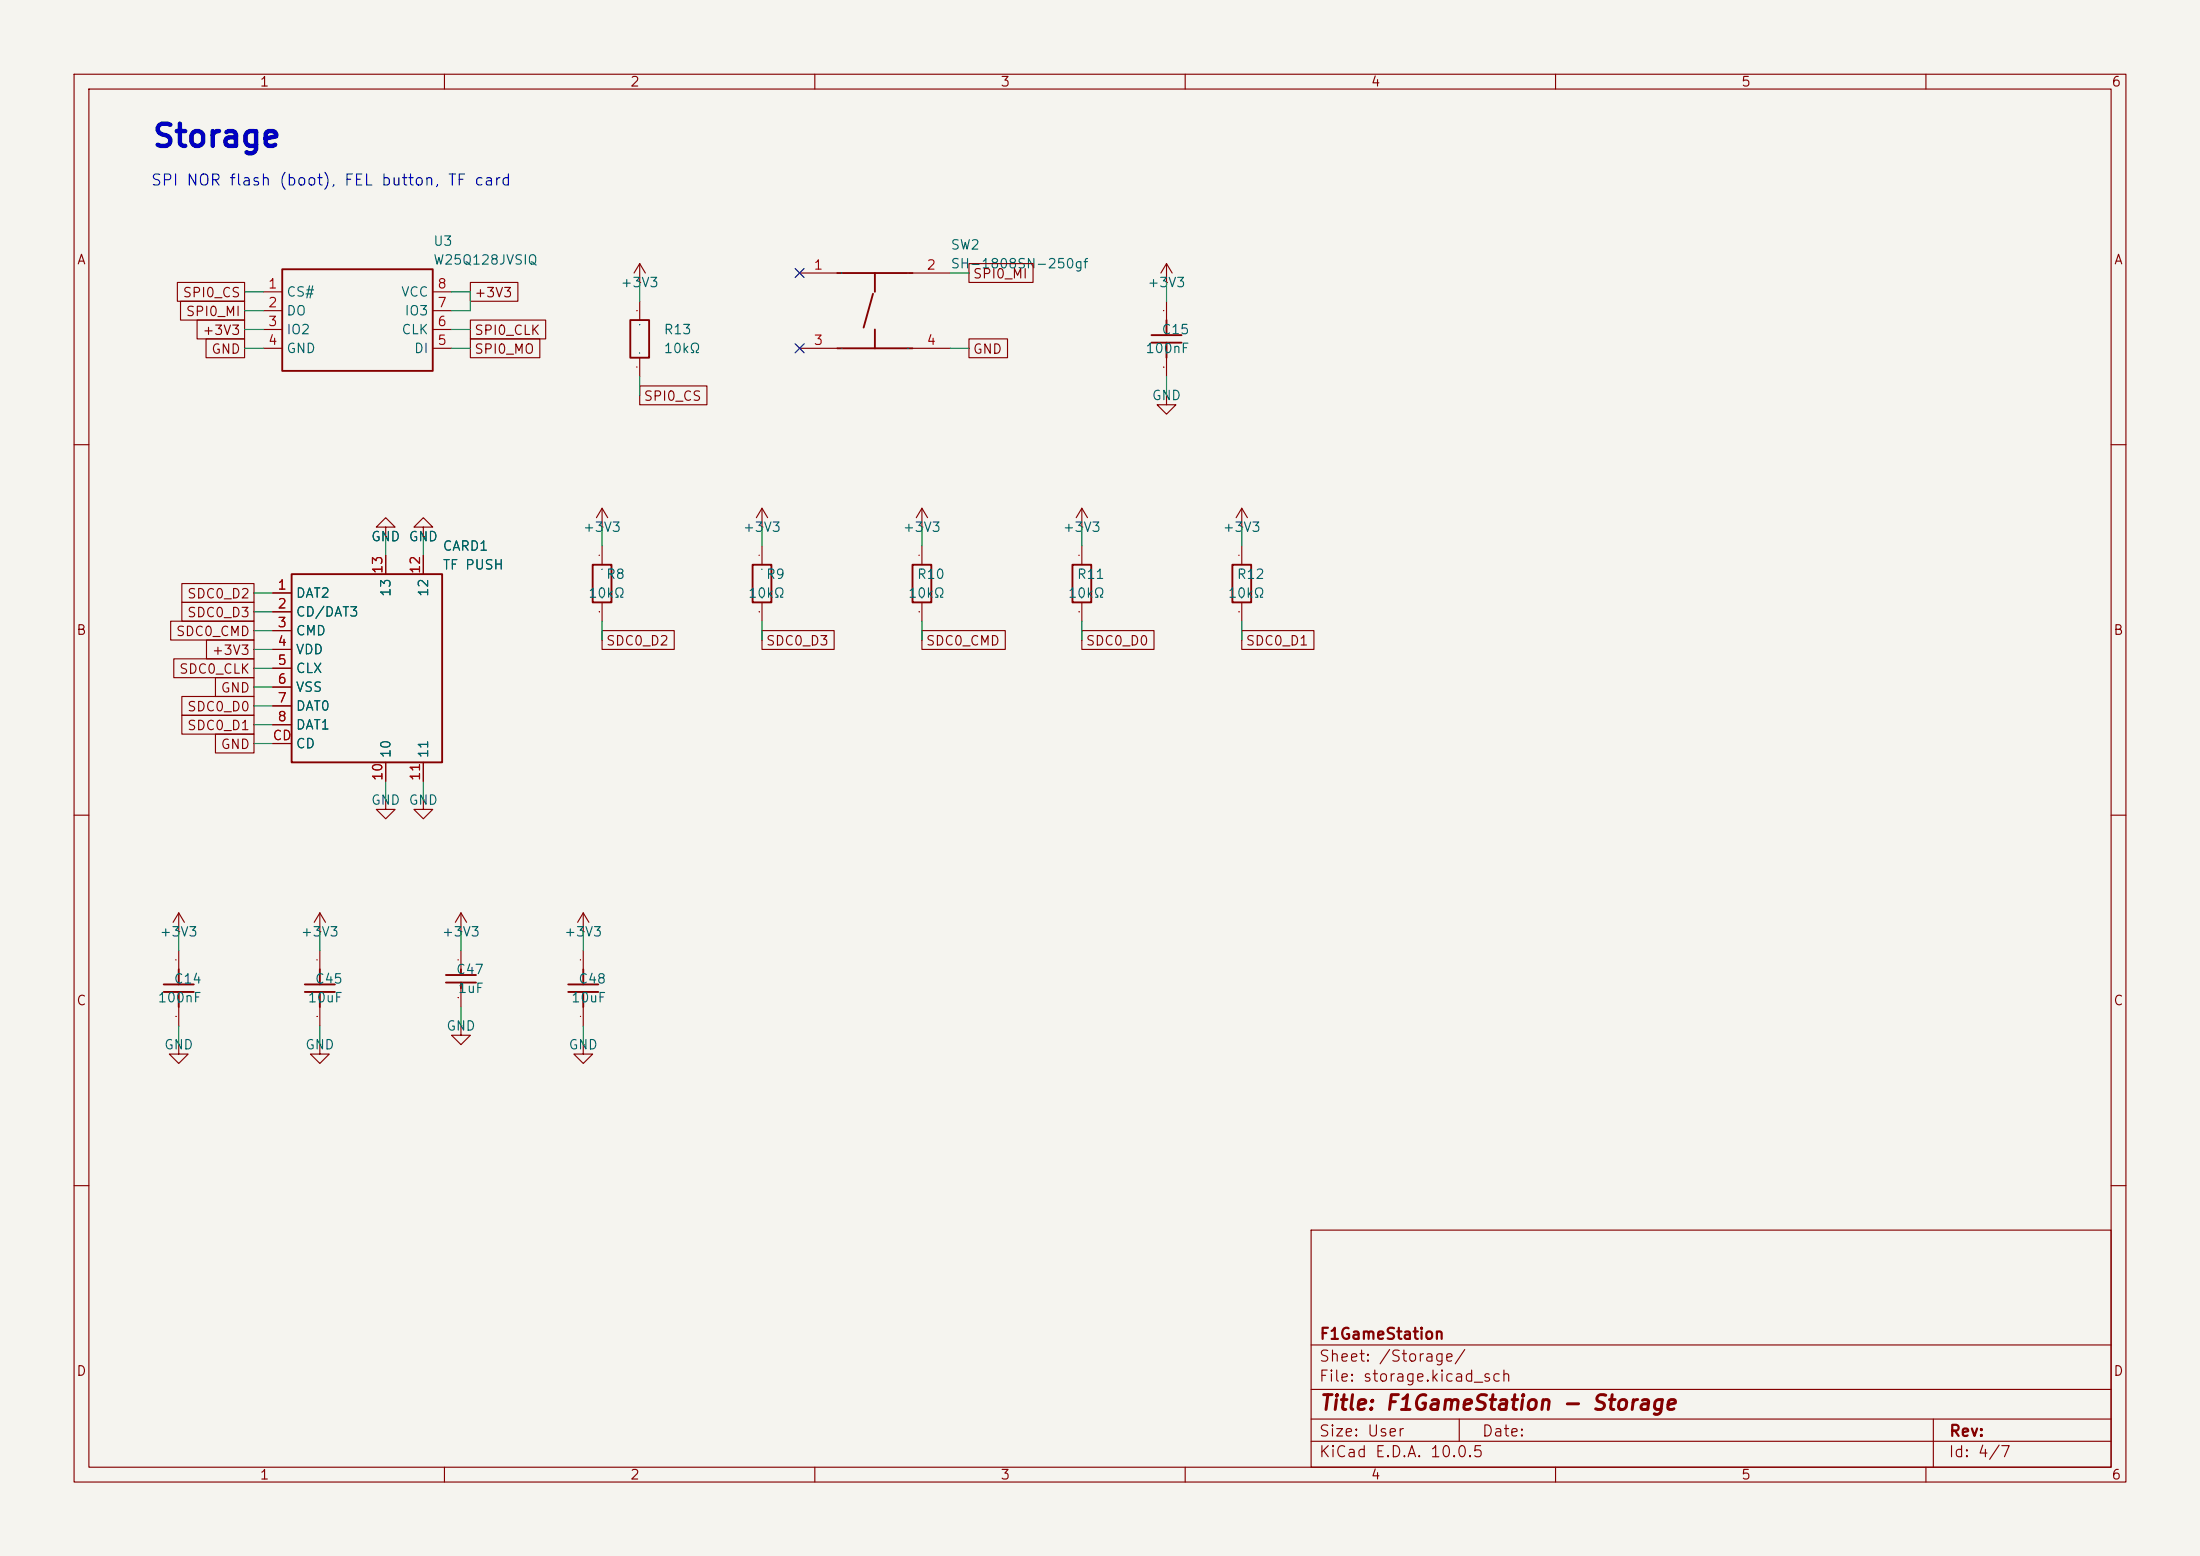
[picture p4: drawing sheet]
<svg xmlns="http://www.w3.org/2000/svg" width="297mm" height="210mm" viewBox="0 0 297 210" stroke-linecap="round" stroke-linejoin="round" font-family="sans-serif">
<path d="M0 0h297v210h-297z" fill="#f5f4ef" stroke="#f5f4ef" stroke-width=".14"/>
<g fill="none" stroke="#840000" stroke-width=".15">
<path d="M10 10h277v190h-277zM12 12h273v186h-273zM60 10v2M110 10v2M160 10v2M210 10v2M260 10v2M23.9 38.1h9.1v2.6h-9.1zM35.6 39.4h2.5M58.4 39.4h2.6M63.5 38.1h6.4v2.6h-6.4zM86.4 38.1h.1"/>
<path d="M86.4 35.6l-.8 1.2M86.4 35.6l.7 1.2M86.4 35.6v2.5M107.9 36.8h5.1M123.2 36.8h5.1M130.8 35.6h8.7v2.5h-8.7zM157.5 38.1h.1M157.5 35.6l-.8 1.2M157.5 35.6l.7 1.2M157.5 35.6v2.5M24.4 40.7h8.6v2.5h-8.6zM26.6 43.2h6.4v2.5h-6.4z"/>
<path d="M27.8 45.7h5.2v2.6h-5.2zM35.6 41.9h2.5M35.6 44.5h2.5M35.6 47h2.5M58.4 41.9h2.6M58.4 44.5h2.6M58.4 47h2.6M63.5 45.7h9.4v2.6h-9.4zM63.5 43.2h10.2v2.5h-10.2zM86.4 52.1h9v2.5h-9zM86.4 40.7v2.5M86.4 48.3v2.5"/>
<path d="M107.9 47h5.1M123.2 47h5.1M130.8 45.7h5.2v2.6h-5.2zM157.5 53.4v1.2h1.2l-1.2 1.3-1.3-1.3h1.3M157.5 53.4h.1M157.5 40.7v2.5M157.5 48.3v2.5M10 60h2M24.5 78.8h9.8v2.5h-9.8zM52.1 71.1h1.2l-1.2-1.2-1.3 1.2h1.3v1.3M52.1 72.4h.1M52.1 74.9v2.6"/>
<path d="M57.1 71.1h1.3l-1.3-1.2-1.2 1.2h1.2v1.3M57.1 72.4h.1M57.1 74.9v2.6M81.3 71.1h.1M81.3 68.6l-.8 1.3M81.3 68.6l.7 1.3M81.3 68.6v2.5M81.3 73.7v2.5M102.9 71.1h.1M102.9 68.6l-.8 1.3M102.9 68.6l.7 1.3M102.9 68.6v2.5"/>
<path d="M102.9 73.7v2.5M124.5 71.1h.1M124.5 68.6l-.8 1.3M124.5 68.6l.7 1.3M124.5 68.6v2.5M124.5 73.7v2.5M146 71.1h.1M146 68.6v2.5M146 73.7v2.5M146 68.6l-.7 1.3M146 68.6l.8 1.3M167.6 71.1h.1"/>
<path d="M167.6 68.6v2.5M167.6 73.7v2.5M167.6 68.6l-.7 1.3M167.6 68.6l.8 1.3M285 60h2M23 83.8h11.3v2.6h-11.3zM23.5 88.9h10.8v2.6h-10.8zM24.5 96.5h9.8v2.6h-9.8zM24.5 94h9.8v2.5h-9.8zM24.5 81.3h9.8v2.5h-9.8zM27.9 86.4h6.4v2.5h-6.4zM29.1 91.5h5.2v2.5h-5.2z"/>
<path d="M29.1 99.1h5.2v2.5h-5.2zM36.8 80h2.6M36.8 82.6h2.6M36.8 85.1h2.6M36.8 87.6h2.6M36.8 90.2h2.6M36.8 92.7h2.6M36.8 95.3h2.6M36.8 97.8h2.6M81.3 85.1h9.7v2.5h-9.7zM81.3 81.3v2.5M102.9 85.1h9.7v2.5h-9.7z"/>
<path d="M102.9 81.3v2.5M124.5 85.1h11.2v2.5h-11.2zM124.5 81.3v2.5M146 85.1h9.8v2.5h-9.8zM146 81.3v2.5M167.6 85.1h9.8v2.5h-9.8zM167.6 81.3v2.5M10 110h2M36.8 100.3h2.6M52.1 108v1.2h1.2l-1.2 1.3-1.3-1.3h1.3M52.1 108h.1M52.1 102.9v2.5"/>
<path d="M57.1 108v1.2h1.3l-1.3 1.3-1.2-1.3h1.2M57.1 108h.1M57.1 102.9v2.5M285 110h2M24.1 125.7h.1M24.1 123.2l-.7 1.3M24.1 123.2l.8 1.3M24.1 123.2v2.5M24.1 128.3v2.5M24.1 135.9v2.5M43.2 125.7h.1M43.2 123.2l-.8 1.3"/>
<path d="M43.2 123.2l.7 1.3M43.2 123.2v2.5M43.2 128.3v2.5M43.2 135.9v2.5M62.2 125.7h.1M62.2 138.4v1.3h1.3l-1.3 1.3-1.2-1.3h1.2M62.2 138.4h.1M62.2 123.2l-.7 1.3M62.2 123.2l.8 1.3M62.2 123.2v2.5M62.2 128.3v2.5M62.2 133.4v2.5"/>
<path d="M78.7 125.7h.1M78.7 123.2l-.7 1.3M78.7 123.2l.8 1.3M78.7 123.2v2.5M78.7 128.3v2.5M78.7 135.9v2.5M24.1 141v1.3h1.3l-1.3 1.2-1.2-1.2h1.2M24.1 141h.1M43.2 141v1.3h1.2l-1.2 1.2-1.3-1.2h1.3M43.2 141h.1M78.7 141v1.3h1.3l-1.3 1.2-1.2-1.2h1.2M78.7 141h.1"/>
<path d="M10 160h2M177 166h108v32h-108zM285 160h2M60 198v2M110 198v2M160 198v2M177 194.5h108M177 191.5h108M177 187.5h108M177 181.5h108M197 191.5v3M210 198v2"/>
<path d="M260 198v2M261 191.5v6.5"/>
</g>
<g fill="none" stroke="#840000" stroke-width=".25">
<path d="M38.1 36.3h20.3v13.8h-20.3zM113 36.8h10.2M117.9 39.6l-1.3 4.6M118.1 36.8v2.6M85.1 43.2h2.5v5.1h-2.5zM113 47h10.2M118.1 44.5v2.5M155.4 46.2h4.1M155.4 45.2h4.1M157.5 43.2v2M157.5 46.2v2.1M39.4 77.5h20.3v25.4h-20.3z"/>
<path d="M80 76.2h2.5v5.1h-2.5zM101.6 76.2h2.5v5.1h-2.5zM123.2 76.2h2.5v5.1h-2.5zM144.8 76.2h2.5v5.1h-2.5zM166.4 76.2h2.5v5.1h-2.5zM22.1 133.9h4.1M22.1 132.9h4.1M24.1 130.8v2.1M24.1 133.9v2M41.1 133.9h4.1M41.1 132.9h4.1M43.2 130.8v2.1"/>
<path d="M43.2 133.9v2M60.2 132.6h4.1M60.2 131.6h4.1M62.2 130.8v.8M62.2 132.6v.8M76.7 133.9h4.1M76.7 132.9h4.1M78.7 130.8v2.1M78.7 133.9v2"/>
</g>
<g fill="none" stroke="#009600" stroke-width=".15">
<path d="M33 39.4h2.6M61 39.4h2.5v2.5h-2.5M86.4 38.1v2.6M128.3 36.8h2.5M157.5 38.1v2.6M33 47h2.6M33 41.9h2.6M33 44.5h2.6M61 47h2.5M61 44.5h2.5M86.4 50.8v2.6M128.3 47h2.5"/>
<path d="M157.5 50.8v2.6M52.1 72.4v2.5M57.1 72.4v2.5M81.3 71.1v2.6M102.9 71.1v2.6M124.5 71.1v2.6M146 71.1v2.6M167.6 71.1v2.6M34.3 85.1h2.5M34.3 87.6h2.5M34.3 90.2h2.5M34.3 92.7h2.5"/>
<path d="M34.3 95.3h2.5M34.3 97.8h2.5M34.3 82.6h2.5M34.3 80h2.5M81.3 83.8v2.6M102.9 83.8v2.6M124.5 83.8v2.6M146 83.8v2.6M167.6 83.8v2.6M34.3 100.3h2.5M52.1 105.4v2.6M57.1 105.4v2.6"/>
<path d="M24.1 125.7v2.6M24.1 138.4v2.6M43.2 125.7v2.6M43.2 138.4v2.6M62.2 125.7v2.6M62.2 135.9v2.5M78.7 125.7v2.6M78.7 138.4v2.6"/>
</g>
<path d="M107.3 36.2l1.3 1.3M108.6 36.2l-1.3 1.3M107.3 46.4l1.3 1.2M108.6 46.4l-1.3 1.2" fill="none" stroke="#000084" stroke-width=".15"/>
<text font-size="3" fill="#0000c2" x="20.4" y="20.6">Storage</text>
<text font-size="2" fill="#840000" x="178" y="190.8">Title: F1GameStation - Storage</text>
<text font-size="1.5" fill="#0000c2" x="20.3" y="25.4">SPI NOR flash (boot), FEL button, TF card</text>
<g font-size="1.5" fill="#840000">
<text x="178" y="184.2">Sheet: /Storage/</text>
<text x="178" y="181.2">F1GameStation</text>
<text x="178" y="186.9">File: storage.kicad_sch</text>
<text x="178" y="197.1">KiCad E.D.A. 10.0.5</text>
<text x="178" y="194.3">Size: User</text>
<text x="200" y="194.3">Date:</text>
<text x="263" y="197.1">Id: 4/7</text>
<text x="263" y="194.3">Rev:</text>
</g>
<g font-size="1.3" fill="#840000">
<text x="35" y="12">1</text>
<text x="85" y="12">2</text>
<text x="135" y="12">3</text>
<text x="185" y="12">4</text>
<text x="235" y="12">5</text>
<text x="285" y="12">6</text>
<text x="10.3" y="36">A</text>
<text x="24.6" y="40.4">SPI0_CS</text>
<text x="63.9" y="40.4">+3V3</text>
<text x="131.3" y="37.9">SPI0_MI</text>
<text x="285.3" y="36">A</text>
<text x="25" y="43">SPI0_MI</text>
<text x="27.2" y="45.5">+3V3</text>
<text x="63.9" y="45.5">SPI0_CLK</text>
<text x="28.4" y="48.1">GND</text>
<text x="63.9" y="48.1">SPI0_MO</text>
<text x="131.3" y="48.1">GND</text>
<text x="86.8" y="54.4">SPI0_CS</text>
<text x="25.2" y="83.6">SDC0_D3</text>
<text x="25.2" y="81.1">SDC0_D2</text>
<text x="10.2" y="86">B</text>
<text x="23.7" y="86.2">SDC0_CMD</text>
<text x="28.5" y="88.7">+3V3</text>
<text x="81.7" y="87.4">SDC0_D2</text>
<text x="103.3" y="87.4">SDC0_D3</text>
<text x="124.9" y="87.4">SDC0_CMD</text>
<text x="146.5" y="87.4">SDC0_D0</text>
<text x="168.1" y="87.4">SDC0_D1</text>
<text x="285.2" y="86">B</text>
<text x="24.1" y="91.2">SDC0_CLK</text>
<text x="29.7" y="93.8">GND</text>
<text x="25.2" y="98.9">SDC0_D1</text>
<text x="25.2" y="96.3">SDC0_D0</text>
<text x="29.7" y="101.4">GND</text>
<text x="10.2" y="136">C</text>
<text x="285.2" y="136">C</text>
<text x="10.2" y="186">D</text>
<text x="285.2" y="186">D</text>
<text x="35" y="200">1</text>
<text x="85" y="200">2</text>
<text x="135" y="200">3</text>
<text x="185" y="200">4</text>
<text x="235" y="200">5</text>
<text x="285" y="200">6</text>
</g>
<g font-size="1.3" fill="#006464">
<text x="58.4" y="33.5">U3</text>
<text x="128.3" y="34">SW2</text>
<text x="38.6" y="40.4">CS#</text>
<text x="54.1" y="40.4">VCC</text>
<text x="58.4" y="36">W25Q128JVSIQ</text>
<text x="83.7" y="39.1">+3V3</text>
<text x="128.3" y="36.5">SH-1808SN-250gf</text>
<text x="154.8" y="39.1">+3V3</text>
<text x="38.6" y="42.9">DO</text>
<text x="38.6" y="45.4">IO2</text>
<text x="38.6" y="48">GND</text>
<text x="54.1" y="45.4">CLK</text>
<text x="54.5" y="42.9">IO3</text>
<text x="55.8" y="48">DI</text>
<text x="89.5" y="45.4">R13</text>
<text x="89.5" y="48">10kΩ</text>
<text x="154.6" y="48">100nF</text>
<text x="156.7" y="45.4">C15</text>
<text x="155.4" y="54.3">GND</text>
<text x="50" y="73.4">GND</text>
<text x="55.1" y="73.4">GND</text>
<text x="59.7" y="74.6">CARD1</text>
<text x="59.7" y="77.2">TF PUSH</text>
<text x="78.6" y="72.1">+3V3</text>
<text x="100.2" y="72.1">+3V3</text>
<text x="121.8" y="72.1">+3V3</text>
<text x="143.4" y="72.1">+3V3</text>
<text x="165" y="72.1">+3V3</text>
<text x="39.9" y="81">DAT2</text>
<text x="39.9" y="83.5">CD/DAT3</text>
<text x="53" y="80.6" transform="rotate(-90 53 80.6)">13</text>
<text x="58.1" y="80.6" transform="rotate(-90 58.1 80.6)">12</text>
<text x="79.3" y="81">10kΩ</text>
<text x="81.7" y="78.5">R8</text>
<text x="100.9" y="81">10kΩ</text>
<text x="103.3" y="78.5">R9</text>
<text x="122.5" y="81">10kΩ</text>
<text x="123.7" y="78.5">R10</text>
<text x="144.1" y="81">10kΩ</text>
<text x="145.3" y="78.5">R11</text>
<text x="165.7" y="81">10kΩ</text>
<text x="166.9" y="78.5">R12</text>
<text x="39.9" y="86.1">CMD</text>
<text x="39.9" y="88.6">VDD</text>
<text x="39.9" y="91.2">CLX</text>
<text x="39.9" y="93.7">VSS</text>
<text x="39.9" y="96.2">DAT0</text>
<text x="39.9" y="98.8">DAT1</text>
<text x="39.9" y="101.3">CD</text>
<text x="53" y="102.4" transform="rotate(-90 53 102.4)">10</text>
<text x="58.1" y="102.4" transform="rotate(-90 58.1 102.4)">11</text>
<text x="50" y="108.9">GND</text>
<text x="55.1" y="108.9">GND</text>
<text x="21.5" y="126.7">+3V3</text>
<text x="40.5" y="126.7">+3V3</text>
<text x="59.6" y="126.7">+3V3</text>
<text x="61.5" y="131.8">C47</text>
<text x="76.1" y="126.7">+3V3</text>
<text x="21.2" y="135.6">100nF</text>
<text x="23.4" y="133.1">C14</text>
<text x="41.5" y="135.6">10uF</text>
<text x="42.4" y="133.1">C45</text>
<text x="61.7" y="134.3">1uF</text>
<text x="77" y="135.6">10uF</text>
<text x="78" y="133.1">C48</text>
<text x="22.1" y="142">GND</text>
<text x="41.1" y="142">GND</text>
<text x="60.2" y="139.4">GND</text>
<text x="76.7" y="142">GND</text>
</g>
<g font-size="1.3" fill="#a90000">
<text x="36.1" y="39.3">1</text>
<text x="36.1" y="41.8">2</text>
<text x="59" y="41.8">7</text>
<text x="59" y="39.3">8</text>
<text x="109.8" y="36.7">1</text>
<text x="125" y="36.7">2</text>
<text x="36.1" y="44.3">3</text>
<text x="36.1" y="46.9">4</text>
<text x="59" y="46.9">5</text>
<text x="59" y="44.3">6</text>
<text x="109.8" y="46.9">3</text>
<text x="125" y="46.9">4</text>
<text x="51.9" y="77.6" transform="rotate(-90 51.9 77.6)">13</text>
<text x="57" y="77.6" transform="rotate(-90 57 77.6)">12</text>
<text x="37.4" y="79.9">1</text>
<text x="37.4" y="82.4">2</text>
<text x="37.4" y="85">3</text>
<text x="37.4" y="87.5">4</text>
<text x="37.4" y="90.1">5</text>
<text x="37.4" y="92.6">6</text>
<text x="37.4" y="95.1">7</text>
<text x="36.7" y="100.2">CD</text>
<text x="37.4" y="97.7">8</text>
<text x="51.9" y="105.5" transform="rotate(-90 51.9 105.5)">10</text>
<text x="57" y="105.5" transform="rotate(-90 57 105.5)">11</text>
</g>
</svg>
